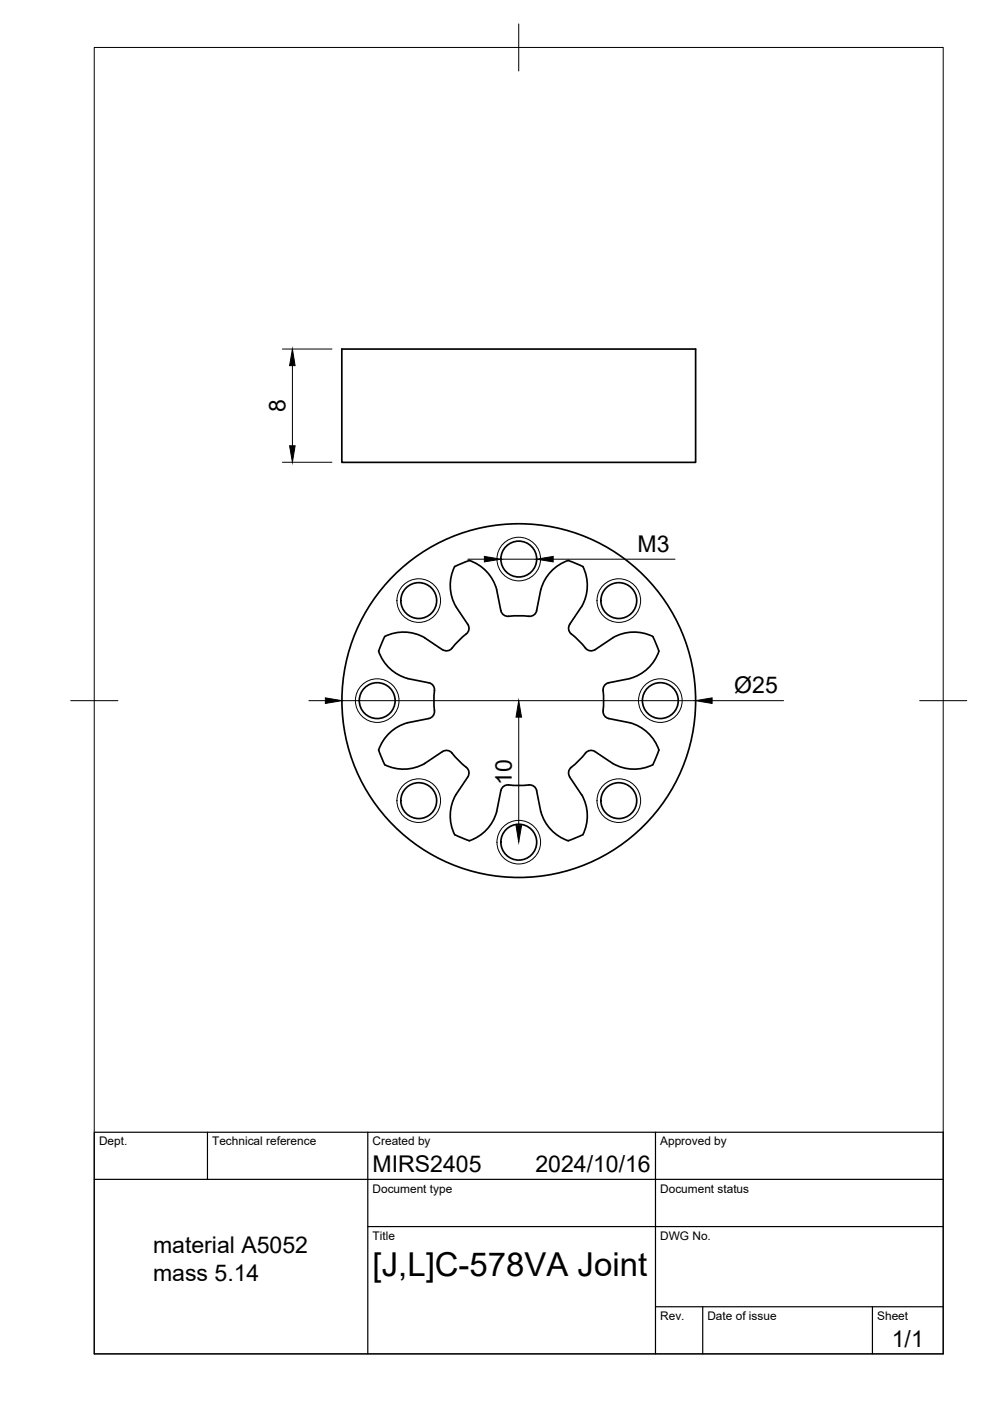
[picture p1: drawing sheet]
<svg xmlns="http://www.w3.org/2000/svg" width="210mm" height="297mm" viewBox="0 0 210 297" stroke-linecap="round" stroke-linejoin="round" font-family="sans-serif">
<!-- layer: Visible -->
<g fill="none" stroke="#000" stroke-width=".36">
<path d="M72.5 74h75v24h-75zM80.3 138.1a9 9 0 0 0 6.1 5.8l4.5 .9a1.65 1.65 0 0 1 1.2 2.2v3.1a1.68 1.68 0 0 1-1.2 2.2l-4.5 .9a9 9 0 0 0-6.1 5.8M90 135.2a9 9 0 0 0-8.4-.3l-1.3 3.2M105.3 125l.9 4.5M105.3 125a9 9 0 0 0-5.8-6.2l-3.1 1.3a9 9 0 0 0 .3 8.5l2.5 3.8a1.65 1.65 0 0 1-.8 2.4l-2.2 2.1a1.65 1.65 0 0 1-2.4 .8l-3.8-2.5M106.2 129.5a1.68 1.68 0 0 0 2.3 1.1h3a1.68 1.68 0 0 0 2.3-1.1M114.7 125l-.9 4.5M114.7 125a9 9 0 0 1 5.8-6.2l3.1 1.3a9 9 0 0 1-.3 8.5M123.3 128.6l-2.5 3.8a1.65 1.65 0 0 0 .8 2.4l2.2 2.1a1.65 1.65 0 0 0 2.3 .8l3.8-2.5M129.9 135.2a9 9 0 0 1 8.5-.2l1.3 3.1M139.7 138.1a9.1 9.1 0 0 1-6.2 5.8l-4.4 .9a1.49 1.49 0 0 0-1.2 1.6M80.3 159l1.3 3.1a9 9 0 0 0 8.4-.2"/>
<path d="M127.9 146.4l.1 1.8-.1 2.5M127.9 150.7a1.51 1.51 0 0 0 1.2 1.6l4.4 .9a9 9 0 0 1 6.2 5.8l-1.3 3.1a9 9 0 0 1-8.5-.2M90 161.9l3.8-2.6a1.65 1.65 0 0 1 2.4 .8l2.2 2.2a1.65 1.65 0 0 1 .8 2.4M99.2 164.7l-2.5 3.8a9 9 0 0 0-.3 8.5l3.1 1.3a9 9 0 0 0 5.8-6.2l.9-4.5M106.2 167.6a1.68 1.68 0 0 1 2.3-1.1h3a1.68 1.68 0 0 1 2.3 1.1M113.8 167.6l.9 4.5M120.8 164.7l2.5 3.8M123.3 168.5a9 9 0 0 1 .3 8.5l-3.1 1.3a9 9 0 0 1-5.8-6.2M129.9 161.9l-3.8-2.6a1.65 1.65 0 0 0-2.3 .8l-2.2 2.2a1.65 1.65 0 0 0-.8 2.4"/>
<circle cx="110" cy="118.5" r="3.8"/>
<circle cx="88.8" cy="127.3" r="3.8"/>
<circle cx="131.2" cy="127.3" r="3.8"/>
<circle cx="80" cy="148.5" r="3.8"/>
<circle cx="110" cy="148.5" r="37.5"/>
<circle cx="140" cy="148.5" r="3.8"/>
<circle cx="88.8" cy="169.8" r="3.8"/>
<circle cx="110" cy="178.6" r="3.8"/>
<circle cx="131.2" cy="169.8" r="3.8"/>
</g>
<!-- layer: Visible Narrow -->
<g fill="none" stroke="#000" stroke-width=".21">
<circle cx="110" cy="118.5" r="4.6"/>
<circle cx="88.8" cy="127.3" r="4.6"/>
<circle cx="131.2" cy="127.3" r="4.6"/>
<circle cx="80" cy="148.5" r="4.6"/>
<circle cx="140" cy="148.5" r="4.6"/>
<circle cx="88.8" cy="169.8" r="4.6"/>
<circle cx="110" cy="178.6" r="4.6"/>
<circle cx="131.2" cy="169.8" r="4.6"/>
</g>
<!-- layer: BORDER -->
<path d="M20 10.1h180v276.9h-180zM110 5.1v10M15 148.6h10M195 148.6h10" fill="none" stroke="#000" stroke-width=".21"/>
<!-- layer: TITLEBLOCK -->
<path d="M20 240.1h180v46.9h-180zM20 250h180M44 240.1v9.9M78 240.1v46.9M139 240.1v46.9M78 260.1h122M139 277.1h61M149 277.1v9.9M185 277.1v9.9" fill="none" stroke="#000" stroke-width=".25"/>
<!-- layer: FD_Dimensions -->
<path d="M59.9 74h10.5M62 77.5v17M59.9 98h10.5M99.2 118.6h3.5M106.2 118.6h7.6M117.3 118.6h25.8M65.5 148.6h3.5M72.5 148.6h75M110 152v23.1M151 148.6h15.1" fill="none" stroke="#000" stroke-width=".21"/>
<path d="M62 74l.6 3.5h-1.2zM61.4 94.5h1.2l-.6 3.5zM102.7 118l3.5 .6-3.5 .5zM113.8 118.6l3.5-.6v1.1zM69 148l3.5 .6-3.5 .5zM110 148.6l.6 3.4h-1.2zM147.5 148.6l3.5-.6v1.1zM109.4 175.1h1.2l-.6 3.4z" fill="#000" stroke="#000" stroke-width=".21"/>
<text font-size="7" x="79" y="270.6">[J,L]C-578VA Joint</text>
<g font-size="4.9">
<text x="60.5" y="87.4" transform="rotate(-90 60.5 87.4)">8</text>
<text x="135.2" y="117.1">M3</text>
<text x="155.7" y="147">Ø25</text>
<text x="108.5" y="166.4" transform="rotate(-90 108.5 166.4)">10</text>
<text x="79" y="248.5">MIRS2405</text>
<text x="113.5" y="248.5">2024/10/16</text>
<text x="32.4" y="265.7">material A5052</text>
<text x="32.4" y="271.6">mass 5.14</text>
<text x="189.1" y="285.7">1/1</text>
</g>
<g font-size="2.5">
<text x="21" y="242.9">Dept.</text>
<text x="45" y="242.9">Technical reference</text>
<text x="79" y="242.9">Created by</text>
<text x="140" y="242.9">Approved by</text>
<text x="79" y="252.8">Document type</text>
<text x="140" y="252.8">Document status</text>
<text x="79" y="262.9">Title</text>
<text x="140" y="262.9">DWG No.</text>
<text x="140" y="279.9">Rev.</text>
<text x="150" y="279.9">Date of issue</text>
<text x="186" y="279.9">Sheet</text>
</g>
</svg>
